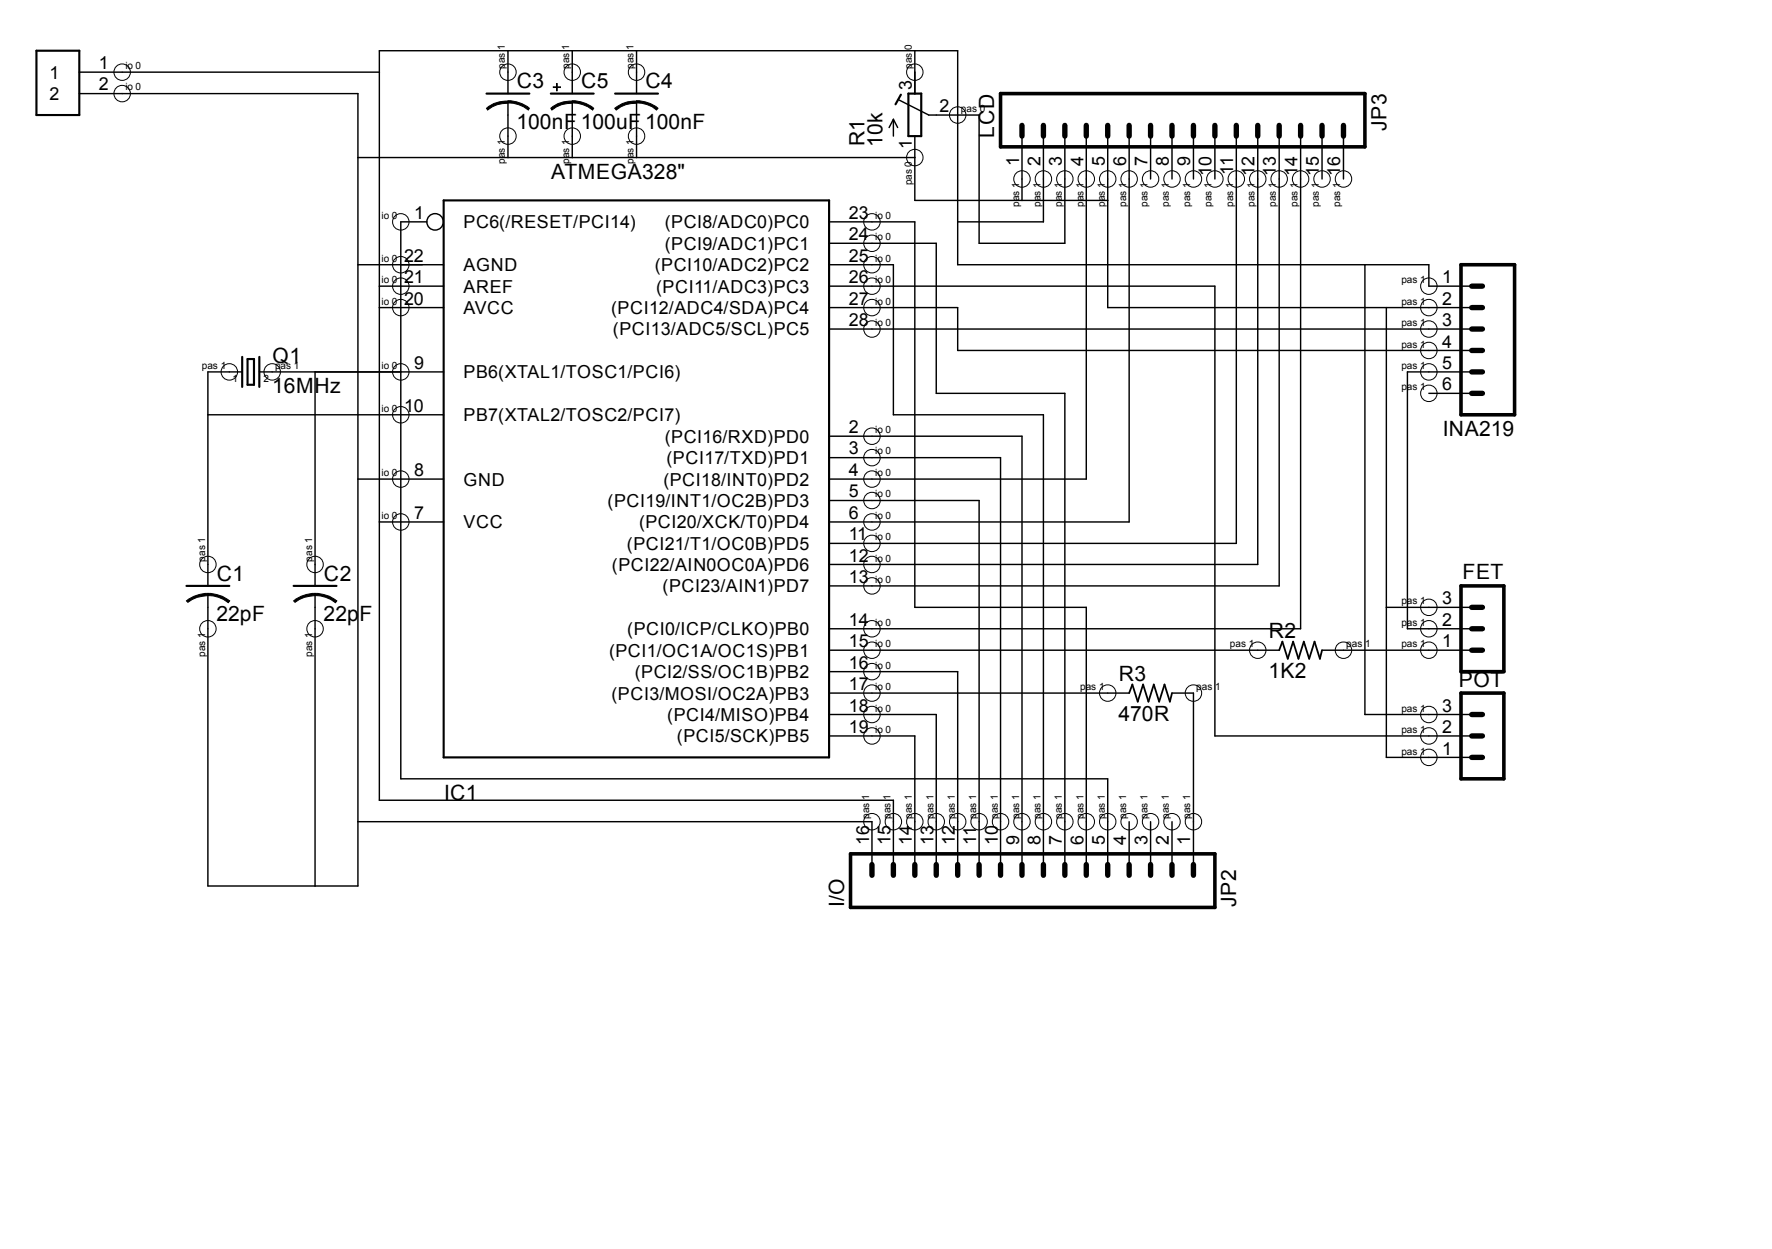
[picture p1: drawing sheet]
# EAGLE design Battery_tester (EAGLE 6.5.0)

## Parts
C1  22pF  UNPOLARIZED_CAP"  [UNPOLARIZED_CAP]
C2  22pF  UNPOLARIZED_CAP"  [UNPOLARIZED_CAP]
C3  100nF  UNPOLARIZED_CAP"  [UNPOLARIZED_CAP]
C4  100nF  UNPOLARIZED_CAP"  [UNPOLARIZED_CAP]
C5  100uF  ELECTROLYTIC_CAP2.54MM  [ELECTROLYTIC_CAP]
FET  MA03-1  [MA03-1]
I/O  JP2  1X16_HEADER"  [1X16_HEADER]
IC1  ATMEGA328"  [ATMEGA328]
INA219  1X06_HEADER"  [1X06_HEADER]
JP3  LCD  1X16_HEADER"  [1X16_HEADER]
POT  MA03-1  [MA03-1]
Q1  16MHz  CRYSTALHC18U-V  [HC18U-V]
R1  10k  R-TRIMM3339P  [RTRIM3339P]
R2  1K2  RESISTOR1/6WATT  [RESISTOR]
R3  470R  RESISTOR1/6WATT  [RESISTOR]
USB  5V  1X02_HEADER  [1X02_HEADER]

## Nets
N$1: JP3.3 R1.2(S)
N$2: C1.2 C2.2 C3.2 C4.2 C5.- FET.3 I/O.16 IC1.8(GND) INA219.2 JP3.1 JP3.5 POT.1 R1.1(E) USB.2
N$3: C1.1 IC1.10(PB7(XTAL2/TOSC2/PCI7)) Q1.1
N$4: C2.1 IC1.9(PB6(XTAL1/TOSC1/PCI6)) Q1.2
N$5: C3.1 C4.1 C5.+ I/O.15 IC1.7(VCC) IC1.20(AVCC) IC1.21(AREF) INA219.1 JP3.2 POT.3 R1.3(A) USB.1
N$6: IC1.4((PCI18/INT0)PD2) JP3.4
N$7: IC1.6((PCI20/XCK/T0)PD4) JP3.6
N$8: IC1.11((PCI21/T1/OC0B)PD5) JP3.11
N$9: IC1.12((PCI22/AIN0OC0A)PD6) JP3.12
N$10: IC1.13((PCI23/AIN1)PD7) JP3.13
N$11: IC1.14((PCI0/ICP/CLKO)PB0) JP3.14
N$12: IC1.28((PCI13/ADC5/SCL)PC5) INA219.3
N$13: IC1.27((PCI12/ADC4/SDA)PC4) INA219.4
N$14: IC1.15((PCI1/OC1A/OC1S)PB1) R2.1
N$15: FET.1 R2.2
N$16: FET.2 INA219.5
N$17: IC1.26((PCI11/ADC3)PC3) POT.2
N$18: IC1.17((PCI3/MOSI/OC2A)PB3) R3.1
N$19: I/O.1 R3.2
N$20: I/O.14 IC1.19((PCI5/SCK)PB5)
N$21: I/O.13 IC1.18((PCI4/MISO)PB4)
N$22: I/O.12 IC1.16((PCI2/SS/OC1B)PB2)
N$23: I/O.11 IC1.5((PCI19/INT1/OC2B)PD3)
N$24: I/O.10 IC1.3((PCI17/TXD)PD1)
N$25: I/O.9 IC1.2((PCI16/RXD)PD0)
N$26: I/O.8 IC1.25((PCI10/ADC2)PC2)
N$27: I/O.7 IC1.24((PCI9/ADC1)PC1)
N$28: I/O.6 IC1.23((PCI8/ADC0)PC0)
N$29: I/O.5 IC1.1(PC6(/RESET/PCI14))
Unconnected: I/O.2 I/O.3 I/O.4 IC1.22(AGND) INA219.6 JP3.7 JP3.8 JP3.9 JP3.10 JP3.15 JP3.16
